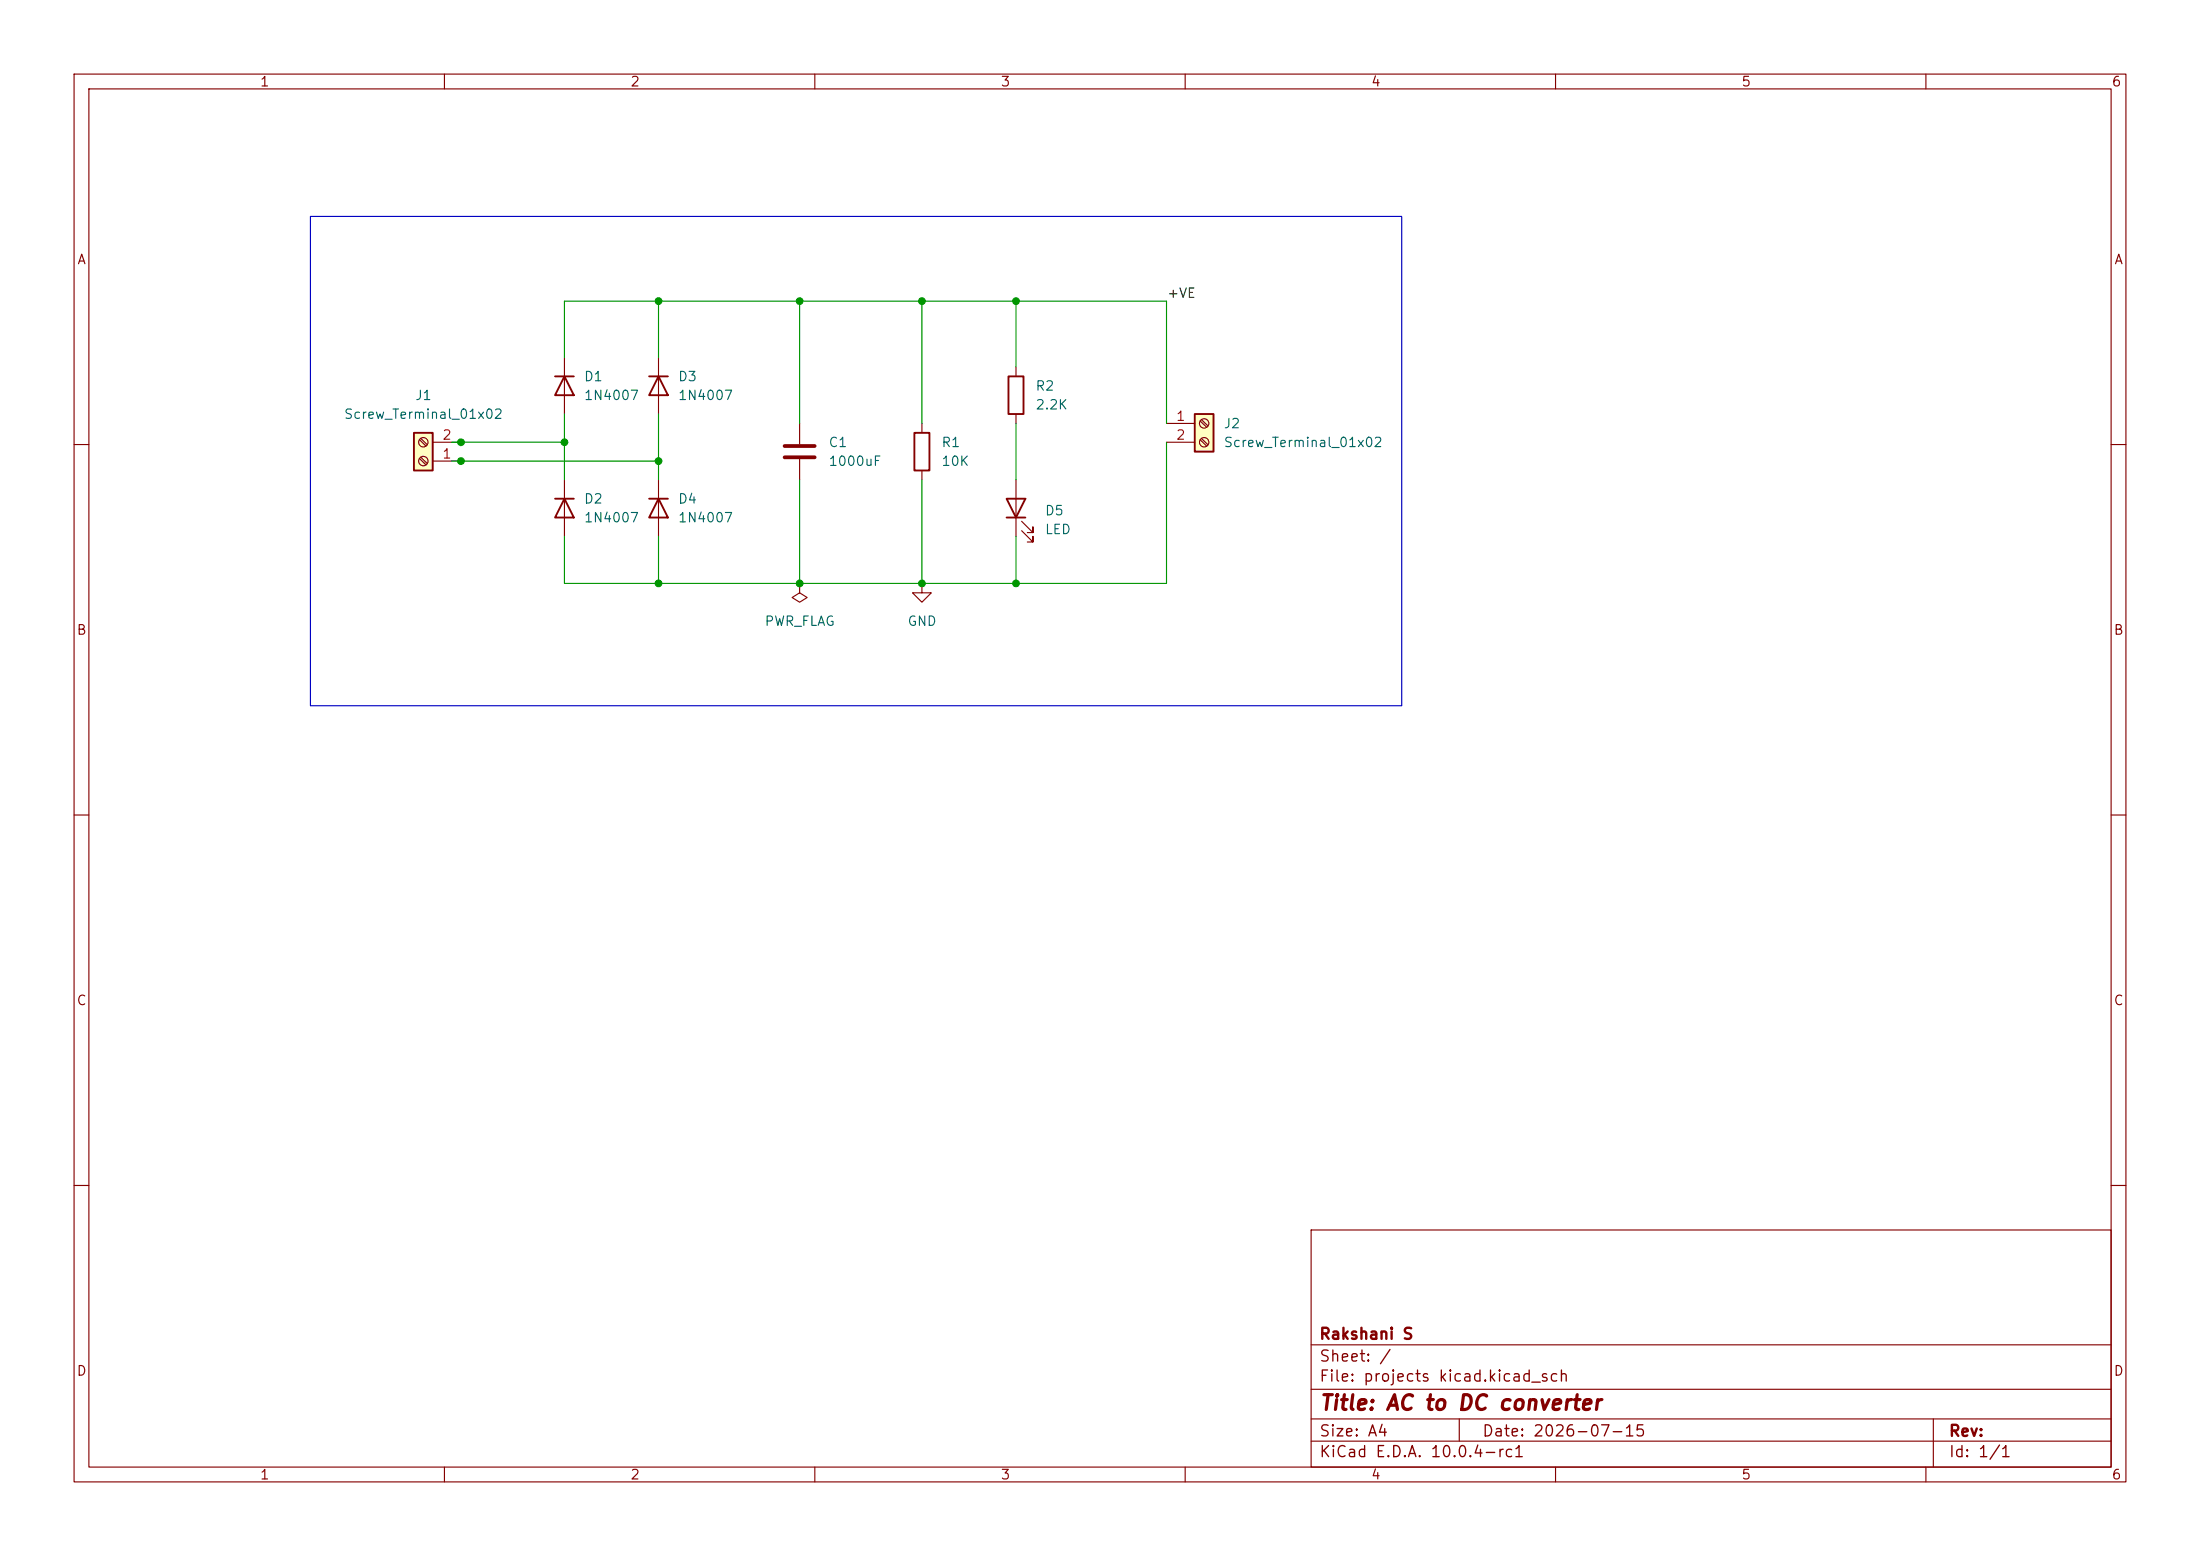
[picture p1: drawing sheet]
<svg xmlns="http://www.w3.org/2000/svg" width="297mm" height="210mm" viewBox="0 0 297 210" stroke-linecap="round" stroke-linejoin="round" font-family="sans-serif">
<g fill="none" stroke="#840000" stroke-width=".15">
<path d="M10 10h277v190h-277zM12 12h273v186h-273zM60 10v2M110 10v2M160 10v2M210 10v2M260 10v2M137.2 49.5v1.3M137.2 55.9v1.3M10 60h2M137.2 64.8v7.6M137.9 71.6l1.5 1.6v-.8v.8h-.7"/>
<path d="M137.9 70.4l1.5 1.5v-.8v.8h-.7M285 60h2M10 110h2M285 110h2M10 160h2M177 166h108v32h-108zM285 160h2M60 198v2M110 198v2M160 198v2M177 194.5h108M177 191.5h108"/>
<path d="M177 187.5h108M177 181.5h108M197 191.5v3M210 198v2M260 198v2M261 191.5v6.5"/>
</g>
<path d="M136.1 50.8h2.1v5.1h-2.1zM135.9 67.3h2.5l-1.2 2.6zM135.9 69.9h2.5" fill="none" stroke="#840000" stroke-width=".25"/>
<path d="M161.3 55.9h2.5v5.1h-2.5z" fill="#ffffc2"/>
<path d="M74.9 50.8h2.6M76.2 50.8l1.3 2.5h-2.6zM123.4 58.4h2.1v5.1h-2.1zM161.3 55.9h2.5v5.1h-2.5z" fill="none" stroke="#840000" stroke-width=".25"/>
<g fill="none" stroke="#840000" stroke-width=".15">
<path d="M76.2 48.3v7.6M107.9 57.2v2.7M124.5 57.2v1.2M157.5 57.2h3.8M157.5 59.7h3.8M162 56.8l.9 .9M162 59.4l.9 .8M162.2 56.6l.9 .9M162.2 59.2l.9 .8M107.9 78.7v1.3l1.1 .6-1.1 .7-1-.7 1-.6M107.9 78.7h.1M107.9 62v2.8"/>
<path d="M124.5 78.7v1.3h1.2l-1.2 1.3-1.3-1.3h1.3M124.5 78.7h.1M124.5 63.5v1.3"/>
<circle cx="162.6" cy="57.1" r=".63"/>
<circle cx="162.6" cy="59.7" r=".63"/>
</g>
<path d="M105.9 60.2h4.1M105.9 61.7h4.1" fill="none" stroke="#840000" stroke-width=".51"/>
<path d="M55.9 58.4h2.5v5.1h-2.5z" fill="#ffffc2"/>
<path d="M55.9 58.4h2.5v5.1h-2.5zM87.6 50.8h2.6M88.9 50.8l1.3 2.5h-2.6zM74.9 67.3h2.6M76.2 67.3l1.3 2.6h-2.6zM87.6 67.3h2.6M88.9 67.3l1.3 2.6h-2.6z" fill="none" stroke="#840000" stroke-width=".25"/>
<g fill="none" stroke="#840000" stroke-width=".15">
<path d="M56.6 59.4l.9 .8M56.8 59.2l.9 .8M58.4 59.7h3.8M88.9 48.3v7.6M56.6 61.9l.9 .8M56.8 61.7l.9 .9M58.4 62.2h3.8M76.2 64.8v7.6M88.9 64.8v7.6"/>
<circle cx="57.1" cy="59.7" r=".63"/>
<circle cx="57.1" cy="62.2" r=".63"/>
</g>
<g fill="none" stroke="#009600" stroke-width=".15">
<path d="M61 59.7h15.2M76.2 48.3v-7.7h81.3v16.6M76.2 55.9v8.9M88.9 40.6v7.7M88.9 55.9v8.9M107.9 40.6v16.6M124.5 40.6v16.6M137.2 40.6v8.9M137.2 57.2v7.6M157.5 59.7v19h-81.3v-6.3M61 62.2h27.9M88.9 72.4v6.3"/>
<path d="M107.9 64.8v13.9M124.5 64.8v13.9M137.2 72.4v6.3"/>
</g>
<path d="M41.9 29.2h147.3v66.1h-147.3z" fill="none" stroke="#0000c2" stroke-width=".15"/>
<g fill="#009600" stroke="#009600" stroke-width=".14">
<circle cx="137.2" cy="78.7" r=".46"/>
<circle cx="107.9" cy="78.7" r=".46"/>
<circle cx="124.5" cy="78.7" r=".46"/>
<circle cx="137.2" cy="40.6" r=".46"/>
<circle cx="124.5" cy="40.6" r=".46"/>
<circle cx="107.9" cy="40.6" r=".46"/>
<circle cx="88.9" cy="78.7" r=".46"/>
<circle cx="88.9" cy="62.2" r=".46"/>
<circle cx="88.9" cy="40.6" r=".46"/>
<circle cx="62.2" cy="62.2" r=".46"/>
<circle cx="76.2" cy="59.7" r=".46"/>
<circle cx="62.2" cy="59.7" r=".46"/>
</g>
<text font-size="2" fill="#840000" x="178" y="190.8">Title: AC to DC converter</text>
<g font-size="1.5" fill="#840000">
<text x="178" y="184.2">Sheet: /</text>
<text x="178" y="181.2">Rakshani S</text>
<text x="178" y="186.9">File: projects kicad.kicad_sch</text>
<text x="178" y="197.1">KiCad E.D.A. 10.0.4-rc1</text>
<text x="178" y="194.3">Size: A4</text>
<text x="200" y="194.3">Date: 2026-07-15</text>
<text x="263" y="194.3">Rev:</text>
<text x="263" y="197.1">Id: 1/1</text>
</g>
<g font-size="1.3" fill="#840000">
<text x="35" y="12">1</text>
<text x="85" y="12">2</text>
<text x="135" y="12">3</text>
<text x="185" y="12">4</text>
<text x="235" y="12">5</text>
<text x="285" y="12">6</text>
<text x="10.3" y="36">A</text>
<text x="285.3" y="36">A</text>
<text x="10.3" y="86">B</text>
<text x="285.3" y="86">B</text>
<text x="10.3" y="136">C</text>
<text x="285.3" y="136">C</text>
<text x="10.3" y="186">D</text>
<text x="285.3" y="186">D</text>
<text x="35" y="200">1</text>
<text x="85" y="200">2</text>
<text x="135" y="200">3</text>
<text x="185" y="200">4</text>
<text x="235" y="200">5</text>
<text x="285" y="200">6</text>
</g>
<text font-size="1.3" fill="#0f0f0f" x="157.5" y="40.5">+VE</text>
<g font-size="1.3" fill="#006464">
<text x="78.7" y="51.8">D1</text>
<text x="91.4" y="51.8">D3</text>
<text x="139.7" y="53">R2</text>
<text x="46.3" y="56.9">Screw_Terminal_01x02</text>
<text x="56" y="54.3">J1</text>
<text x="78.7" y="54.3">1N4007</text>
<text x="91.4" y="54.3">1N4007</text>
<text x="139.7" y="55.6">2.2K</text>
<text x="165.1" y="58.1">J2</text>
<text x="111.8" y="60.7">C1</text>
<text x="111.8" y="63.2">1000uF</text>
<text x="127" y="60.7">R1</text>
<text x="127" y="63.2">10K</text>
<text x="165.1" y="60.7">Screw_Terminal_01x02</text>
<text x="78.7" y="68.3">D2</text>
<text x="78.7" y="70.8">1N4007</text>
<text x="91.4" y="68.3">D4</text>
<text x="91.4" y="70.8">1N4007</text>
<text x="141" y="69.9">D5</text>
<text x="141" y="72.4">LED</text>
<text x="103.1" y="84.8">PWR_FLAG</text>
<text x="122.4" y="84.8">GND</text>
</g>
<g font-size="1.3" fill="#a90000">
<text x="59.6" y="59.7">2</text>
<text x="158.7" y="57.1">1</text>
<text x="158.7" y="59.7">2</text>
<text x="59.6" y="62.2">1</text>
</g>
</svg>
